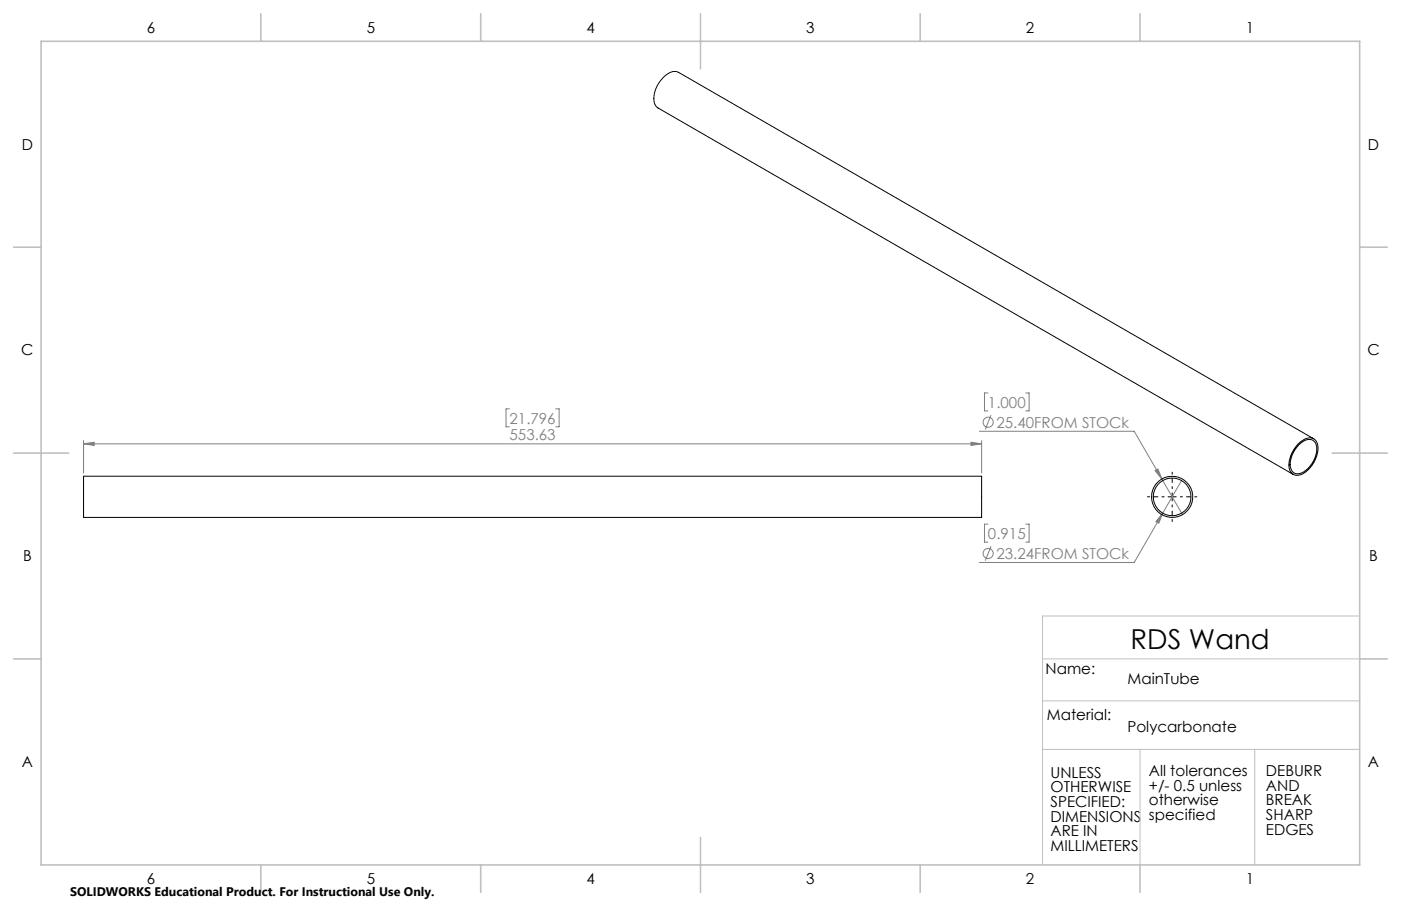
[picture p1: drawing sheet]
<svg xmlns="http://www.w3.org/2000/svg" width="432mm" height="279mm" viewBox="0 0 432 279" stroke-linecap="round" stroke-linejoin="round" font-family="sans-serif">
<g fill="none" stroke="#808080" stroke-width=".31">
<path d="M25.8 136.9l3.2-.5v1zM25.8 135.9v10M25.8 136.9h276.7M157 126.1h-1v5.5h1M171.2 126.1h1.1v5.5h-1.1M299.3 136.4l3.2 .5-3.2 .5zM301.8 133h47.8l8.5 14.7M302.5 135.9v10M304.5 121.2h-1.1v5.5h1.1M305.4 128l-1.7 4.4M316.1 121.2h1.1v5.5h-1.1M356 145.1l.9-.5 1.2 3.1z"/>
<path d="M358.1 147.7l6.4 11M358.4 158.3l-1.2 3.1-.9-.5zM364.2 148.2l-14.6 25.3h-47.8M304.5 161.6h-1.1v5.6h1.1M305.4 168.5l-1.7 4.4M316.1 161.6h1.1v5.6h-1.1"/>
<circle cx="304.5" cy="130.2" r="1.56"/>
<circle cx="304.5" cy="170.7" r="1.56"/>
</g>
<path d="M358.8 153.2h-5.1M361.3 150.7v-5.1M361.3 155.7v5.1M363.8 153.2h5.1" fill="none" stroke="#000" stroke-width=".31" stroke-dasharray="15.2 1.3 1.3 1.3" stroke-dashoffset="14.6"/>
<path d="M360 153.2h2.5M361.3 152v2.5" fill="none" stroke="#000" stroke-width=".31"/>
<path d="M419.1 190h-97.8v76.7M321.3 203.2h97.8M321.3 216.1h97.8M321.3 231.1h97.8M351.4 231.1v35.6M386.7 231.1v35.6" fill="none" stroke="#c0c0c0" stroke-width=".31"/>
<g fill="none" stroke="#c0c0c0" stroke-width=".5">
<path d="M12.7 12.7h406.4v254h-406.4zM80.4 4.2v8.5M148.2 4.2v8.5M215.9 4.2v17M283.6 4.2v8.5M351.4 4.2v8.5M4.2 76.2h8.5M419.1 76.2h8.5M4.2 139.7h17M410.6 139.7h17M4.2 203.2h8.5M419.1 203.2h8.5"/>
<path d="M215.9 258.2v17M80.4 266.7v8.5M148.2 266.7v8.5M283.6 266.7v8.5M351.4 266.7v8.5"/>
</g>
<g fill="#808080">
<path d="M299.3 136.4l3.2 .5-3.2 .5zM25.8 136.9l3.2-.5v1z"/>
<path d="M356 145.1l2.1 2.6-1.2-3.1zM358.4 158.3l-2.1 2.6 .9 .5z"/>
</g>
<g fill="none" stroke="#000" stroke-width=".31">
<path d="M400.1 137a4.3 4.3 0 0 1 4.9-1.6 5 5 0 0 1 .4 6.2 7.9 7.9 0 0 1-5.3 5 2.6 2.6 0 0 1-2.8-3.2l.2-1.9 .8-1.9zM400.3 137.2a3.7 3.7 0 0 1 4.6-1.2 5.2 5.2 0 0 1 0 6.1 6.6 6.6 0 0 1-5.2 4 3.2 3.2 0 0 1-1.8-4.7l1.2-2.7zM404.9 135.3l-195.7-113a3.6 3.6 0 0 0-4.1 1 9.1 9.1 0 0 0-3.3 8.7l1 1.3 195.8 113M25.8 146.9h276.7v12.7h-276.7z"/>
<circle cx="361.3" cy="153.2" r="5.8"/>
<circle cx="361.3" cy="153.2" r="6.3"/>
</g>
<text font-size="8.5" x="348.5" y="200.2">RDS Wand</text>
<g font-size="4.7">
<text x="45.3" y="10.1">6</text>
<text x="113" y="10.1">5</text>
<text x="180.7" y="10.1">4</text>
<text x="248.5" y="10.1">3</text>
<text x="316.2" y="10.1">2</text>
<text x="383.9" y="10.1">1</text>
<text x="6.7" y="46.1">D</text>
<text x="421.6" y="46.1">D</text>
<text x="6.6" y="109.6">C</text>
<text x="421.5" y="109.6">C</text>
<text x="7.1" y="173.1">B</text>
<text x="422" y="173.1">B</text>
<text x="322.2" y="207.7">Name:</text>
<text x="347.5" y="211.1">MainTube</text>
<text x="322.7" y="221.9">Material:</text>
<text x="347.5" y="225.9">Polycarbonate</text>
<text x="6.7" y="236.6">A</text>
<text x="323.8" y="239.8">UNLESS</text>
<text x="354.1" y="239.3">All tolerances</text>
<text x="390.2" y="239.4">DEBURR</text>
<text x="421.6" y="236.6">A</text>
<text x="323.8" y="244.3">OTHERWISE</text>
<text x="354.1" y="243.9">+/- 0.5 unless</text>
<text x="390.2" y="243.9">AND</text>
<text x="323.8" y="248.8">SPECIFIED:</text>
<text x="354.1" y="248.4">otherwise</text>
<text x="390.2" y="248.4">BREAK</text>
<text x="323.8" y="253.4">DIMENSIONS</text>
<text x="323.8" y="257.9">ARE IN</text>
<text x="354.1" y="252.9">specified</text>
<text x="390.2" y="252.9">SHARP</text>
<text x="390.2" y="257.5">EDGES</text>
<text x="323.8" y="262.4">MILLIMETERS</text>
<text x="45.3" y="272.6">6</text>
<text x="113" y="272.6">5</text>
<text x="180.7" y="272.6">4</text>
<text x="248.5" y="272.6">3</text>
<text x="316.2" y="272.6">2</text>
<text x="383.9" y="272.6">1</text>
</g>
<g font-size="4.7" fill="#808080">
<text x="304.5" y="125.7">1.000</text>
<text x="157" y="130.6">21.796</text>
<text x="307.1" y="132">25.40FROM STOCk</text>
<text x="157" y="135.8">553.63</text>
<text x="304.5" y="166.2">0.915</text>
<text x="307.1" y="172.4">23.24FROM STOCk</text>
</g>
<text font-size="3.8" x="21.6" y="276.3">SOLIDWORKS Educational Product. For Instructional Use Only.</text>
</svg>
